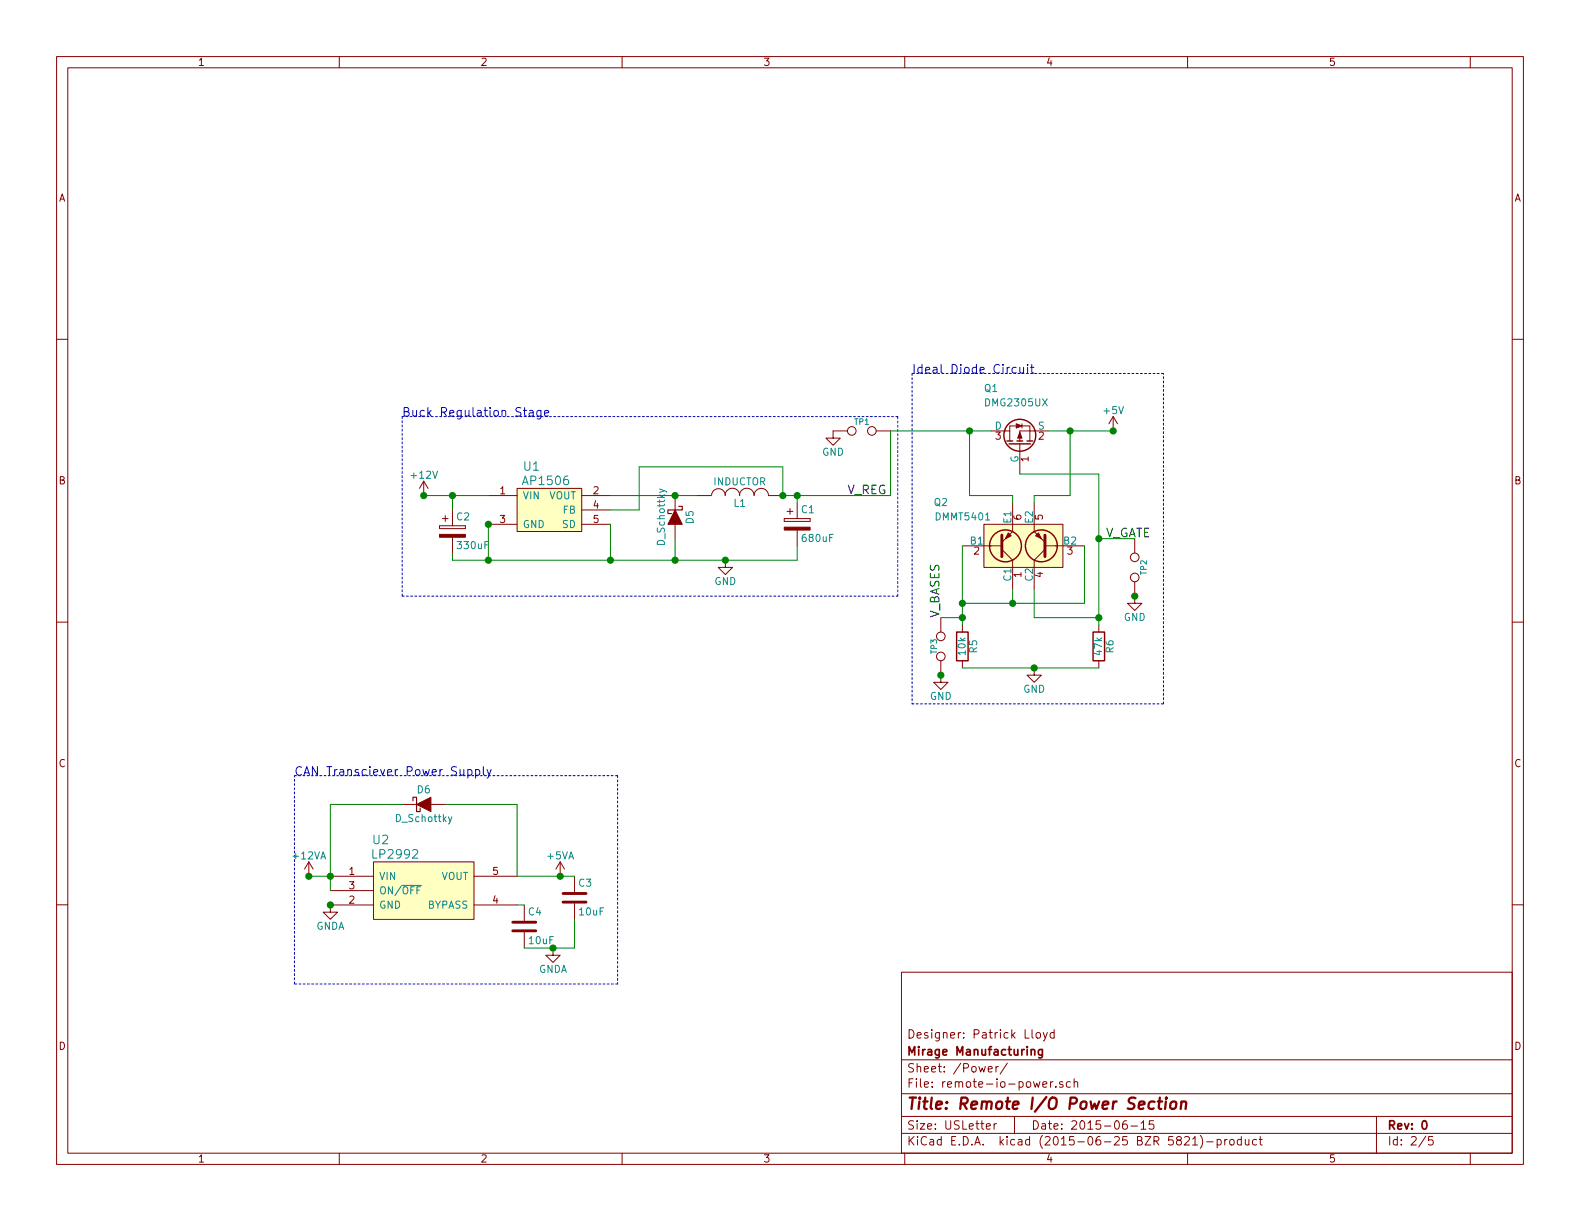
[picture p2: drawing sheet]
EESchema Schematic File Version 2
LIBS:remote-io-rescue
LIBS:power
LIBS:device
LIBS:transistors
LIBS:conn
LIBS:linear
LIBS:regul
LIBS:74xx
LIBS:cmos4000
LIBS:adc-dac
LIBS:memory
LIBS:xilinx
LIBS:microcontrollers
LIBS:dsp
LIBS:microchip
LIBS:analog_switches
LIBS:motorola
LIBS:texas
LIBS:intel
LIBS:audio
LIBS:interface
LIBS:digital-audio
LIBS:philips
LIBS:display
LIBS:cypress
LIBS:siliconi
LIBS:opto
LIBS:atmel
LIBS:contrib
LIBS:valves
LIBS:remote-io
LIBS:remote-io-cache
EELAYER 25 0
EELAYER END
$Descr USLetter 11000 8500
encoding utf-8
Sheet 2 5
Title "Remote I/O Power Section"
Date "2015-06-15"
Rev "0"
Comp "Mirage Manufacturing"
Comment1 "Designer: Patrick Lloyd"
Comment2 ""
Comment3 ""
Comment4 ""
$EndDescr
$Comp
L AP1506-RESCUE-remote-io U1
U 1 1
P 3800 3550
AR Path="/557EE55F" Ref="U1"  Part="1" 
AR Path="/557F39A6/557EE55F" Ref="U1"  Part="1" 
F 0 "U1" H 3700 3850 60  0000 C CNN
F 1 "AP1506" H 3800 3750 60  0000 C CNN
F 2 "SMD_Packages:TO-263-5_HandSoldering" H 4200 3500 60  0001 C CNN
F 3 "" H 4200 3500 60  0000 C CNN
	1    3800 3550
	1    0    0    -1  
$EndComp
$Comp
L CP C2
U 1 1
P 3150 3700
F 0 "C2" H 3175 3800 50  0000 L CNN
F 1 "330uF" H 3175 3600 50  0000 L CNN
F 2 "Capacitors_ThroughHole:C_Radial_D10_L25_P5" H 3188 3550 30  0001 C CNN
F 3 "" H 3150 3700 60  0000 C CNN
	1    3150 3700
	1    0    0    -1  
$EndComp
$Comp
L CP C1
U 1 1
P 5550 3650
F 0 "C1" H 5575 3750 50  0000 L CNN
F 1 "680uF" H 5575 3550 50  0000 L CNN
F 2 "Capacitors_ThroughHole:C_Radial_D12.5_L25_P5" H 5588 3500 30  0001 C CNN
F 3 "" H 5550 3650 60  0000 C CNN
	1    5550 3650
	1    0    0    -1  
$EndComp
$Comp
L INDUCTOR L1
U 1 1
P 5150 3450
F 0 "L1" V 5100 3450 50  0000 C CNN
F 1 "INDUCTOR" V 5250 3450 50  0000 C CNN
F 2 "remote-io:SRN1060-XXXM" H 5150 3450 60  0001 C CNN
F 3 "" H 5150 3450 60  0000 C CNN
	1    5150 3450
	0    -1   -1   0   
$EndComp
$Comp
L D_Schottky D5
U 1 1
P 4700 3600
F 0 "D5" H 4700 3700 50  0000 C CNN
F 1 "D_Schottky" H 4700 3500 50  0000 C CNN
F 2 "Diodes_SMD:Diode-SMB_Handsoldering" H 4700 3600 60  0001 C CNN
F 3 "" H 4700 3600 60  0000 C CNN
	1    4700 3600
	0    1    1    0   
$EndComp
Wire Wire Line
	2950 3450 3400 3450
Wire Wire Line
	3150 3850 3150 3900
Wire Wire Line
	3150 3900 5550 3900
Wire Wire Line
	3400 3900 3400 3650
Wire Wire Line
	3150 3550 3150 3450
Connection ~ 3150 3450
Wire Wire Line
	4250 3450 4850 3450
Connection ~ 4700 3450
Wire Wire Line
	4700 3900 4700 3750
Connection ~ 3400 3900
Wire Wire Line
	4250 3650 4250 3900
Connection ~ 4250 3900
Wire Wire Line
	4250 3550 4450 3550
Wire Wire Line
	4450 3550 4450 3250
Wire Wire Line
	4450 3250 5450 3250
Wire Wire Line
	5450 3250 5450 3450
Wire Wire Line
	5550 3450 5550 3500
Connection ~ 5450 3450
Wire Wire Line
	5550 3900 5550 3800
Connection ~ 4700 3900
Wire Wire Line
	5450 3450 6200 3450
Connection ~ 5550 3450
Wire Notes Line
	2800 4150 6250 4150
Wire Notes Line
	6250 4150 6250 2900
Wire Notes Line
	6250 2900 2800 2900
Wire Notes Line
	2800 2900 2800 4150
Text Notes 2800 2900 0    60   ~ 0
Buck Regulation Stage
$Comp
L DMMT5401 Q2
U 1 1
P 7100 3800
F 0 "Q2" H 6600 4100 50  0000 R CNN
F 1 "DMMT5401" H 6900 4000 50  0000 R CNN
F 2 "Housings_SOT-23_SOT-143_TSOT-6:SOT-23-6" H 7150 3700 29  0001 C CNN
F 3 "" H 6950 3800 60  0000 C CNN
	1    7100 3800
	1    0    0    -1  
$EndComp
$Comp
L DMG2305UX Q1
U 1 1
P 7100 3100
F 0 "Q1" V 7500 3350 50  0000 R CNN
F 1 "DMG2305UX" V 7400 3350 50  0000 R CNN
F 2 "Housings_SOT-23_SOT-143_TSOT-6:SOT-23_Handsoldering" H 7300 3200 29  0001 C CNN
F 3 "" H 7100 3100 60  0000 C CNN
	1    7100 3100
	0    -1   -1   0   
$EndComp
Wire Wire Line
	6200 3000 6900 3000
Wire Wire Line
	7300 3000 7750 3000
Wire Wire Line
	6750 3000 6750 3450
Wire Wire Line
	6750 3450 7050 3450
Wire Wire Line
	7050 3450 7050 3500
Connection ~ 6750 3000
Wire Wire Line
	7200 3500 7200 3450
Wire Wire Line
	7200 3450 7450 3450
Wire Wire Line
	7450 3450 7450 3000
Connection ~ 7450 3000
Wire Wire Line
	6700 3800 6700 4350
Wire Wire Line
	6700 4200 7550 4200
Wire Wire Line
	7550 4200 7550 3800
Wire Wire Line
	7050 4100 7050 4200
Connection ~ 7050 4200
Wire Wire Line
	7100 3300 7650 3300
Wire Wire Line
	7650 3300 7650 4350
Wire Wire Line
	7200 4100 7200 4300
Wire Wire Line
	7200 4300 7650 4300
Connection ~ 7650 4300
Connection ~ 6700 4200
$Comp
L R R5
U 1 1
P 6700 4500
F 0 "R5" V 6780 4500 50  0000 C CNN
F 1 "10k" V 6700 4500 50  0000 C CNN
F 2 "Resistors_SMD:R_0805_HandSoldering" V 6630 4500 30  0001 C CNN
F 3 "" H 6700 4500 30  0000 C CNN
	1    6700 4500
	1    0    0    -1  
$EndComp
$Comp
L R R6
U 1 1
P 7650 4500
F 0 "R6" V 7730 4500 50  0000 C CNN
F 1 "47k" V 7650 4500 50  0000 C CNN
F 2 "Resistors_SMD:R_0805_HandSoldering" V 7580 4500 30  0001 C CNN
F 3 "" H 7650 4500 30  0000 C CNN
	1    7650 4500
	1    0    0    -1  
$EndComp
Wire Wire Line
	6700 4650 7650 4650
Wire Wire Line
	6200 3450 6200 3000
Wire Notes Line
	6350 2600 6350 4900
Wire Notes Line
	6350 4900 8100 4900
Wire Notes Line
	8100 4900 8100 2600
Wire Notes Line
	8100 2600 6350 2600
Text Notes 6350 2600 0    60   ~ 0
Ideal Diode Circuit
$Comp
L +12V #PWR033
U 1 1
P 2950 3450
F 0 "#PWR033" H 2950 3300 50  0001 C CNN
F 1 "+12V" H 2950 3590 50  0000 C CNN
F 2 "" H 2950 3450 60  0000 C CNN
F 3 "" H 2950 3450 60  0000 C CNN
	1    2950 3450
	1    0    0    -1  
$EndComp
$Comp
L +5V #PWR034
U 1 1
P 7750 3000
F 0 "#PWR034" H 7750 2850 50  0001 C CNN
F 1 "+5V" H 7750 3140 50  0000 C CNN
F 2 "" H 7750 3000 60  0000 C CNN
F 3 "" H 7750 3000 60  0000 C CNN
	1    7750 3000
	1    0    0    -1  
$EndComp
$Comp
L TEST TP1
U 1 1
P 6000 3000
F 0 "TP1" H 6000 3060 40  0000 C CNN
F 1 "TEST" H 6000 2930 40  0001 C CNN
F 2 "Pin_Headers:Pin_Header_Straight_1x02" H 6000 3000 60  0001 C CNN
F 3 "" H 6000 3000 60  0000 C CNN
	1    6000 3000
	1    0    0    -1  
$EndComp
Text Label 5900 3450 0    60   ~ 0
V_REG
$Comp
L TEST TP2
U 1 1
P 7900 3950
F 0 "TP2" H 7900 4010 40  0000 C CNN
F 1 "TEST" H 7900 3880 40  0001 C CNN
F 2 "Pin_Headers:Pin_Header_Straight_1x02" H 7900 3950 60  0001 C CNN
F 3 "" H 7900 3950 60  0000 C CNN
	1    7900 3950
	0    1    1    0   
$EndComp
$Comp
L TEST TP3
U 1 1
P 6550 4500
F 0 "TP3" H 6550 4450 40  0000 C CNN
F 1 "TEST" H 6550 4430 40  0001 C CNN
F 2 "Pin_Headers:Pin_Header_Straight_1x02" H 6550 4500 60  0001 C CNN
F 3 "" H 6550 4500 60  0000 C CNN
	1    6550 4500
	0    1    1    0   
$EndComp
Connection ~ 6700 4300
Connection ~ 7650 3750
Wire Wire Line
	6550 4300 6700 4300
Text Label 6550 4300 1    60   ~ 0
V_BASES
Wire Wire Line
	7650 3750 7900 3750
Text Label 7700 3750 0    60   ~ 0
V_GATE
$Comp
L GND #PWR035
U 1 1
P 5050 3900
F 0 "#PWR035" H 5050 3650 50  0001 C CNN
F 1 "GND" H 5050 3750 50  0000 C CNN
F 2 "" H 5050 3900 60  0000 C CNN
F 3 "" H 5050 3900 60  0000 C CNN
	1    5050 3900
	1    0    0    -1  
$EndComp
$Comp
L GND #PWR036
U 1 1
P 6550 4700
F 0 "#PWR036" H 6550 4450 50  0001 C CNN
F 1 "GND" H 6550 4550 50  0000 C CNN
F 2 "" H 6550 4700 60  0000 C CNN
F 3 "" H 6550 4700 60  0000 C CNN
	1    6550 4700
	1    0    0    -1  
$EndComp
$Comp
L GND #PWR037
U 1 1
P 7200 4650
F 0 "#PWR037" H 7200 4400 50  0001 C CNN
F 1 "GND" H 7200 4500 50  0000 C CNN
F 2 "" H 7200 4650 60  0000 C CNN
F 3 "" H 7200 4650 60  0000 C CNN
	1    7200 4650
	1    0    0    -1  
$EndComp
$Comp
L GND #PWR038
U 1 1
P 5800 3000
F 0 "#PWR038" H 5800 2750 50  0001 C CNN
F 1 "GND" H 5800 2850 50  0000 C CNN
F 2 "" H 5800 3000 60  0000 C CNN
F 3 "" H 5800 3000 60  0000 C CNN
	1    5800 3000
	1    0    0    -1  
$EndComp
$Comp
L GND #PWR039
U 1 1
P 7900 4150
F 0 "#PWR039" H 7900 3900 50  0001 C CNN
F 1 "GND" H 7900 4000 50  0000 C CNN
F 2 "" H 7900 4150 60  0000 C CNN
F 3 "" H 7900 4150 60  0000 C CNN
	1    7900 4150
	1    0    0    -1  
$EndComp
$Comp
L LP2992 U2
U 1 1
P 2950 6200
F 0 "U2" H 2650 6550 60  0000 C CNN
F 1 "LP2992" H 2750 6450 60  0000 C CNN
F 2 "Housings_SOT-23_SOT-143_TSOT-6:SOT-23-5" H 2950 6400 60  0001 C CNN
F 3 "" H 2950 6400 60  0000 C CNN
	1    2950 6200
	1    0    0    -1  
$EndComp
$Comp
L C C4
U 1 1
P 3650 6450
F 0 "C4" H 3675 6550 50  0000 L CNN
F 1 "10uF" H 3675 6350 50  0000 L CNN
F 2 "Capacitors_SMD:C_0805_HandSoldering" H 3688 6300 30  0001 C CNN
F 3 "" H 3650 6450 60  0000 C CNN
	1    3650 6450
	1    0    0    -1  
$EndComp
Wire Wire Line
	3600 6300 3650 6300
$Comp
L C C3
U 1 1
P 4000 6250
F 0 "C3" H 4025 6350 50  0000 L CNN
F 1 "10uF" H 4025 6150 50  0000 L CNN
F 2 "Capacitors_SMD:C_0805_HandSoldering" H 4038 6100 30  0001 C CNN
F 3 "" H 4000 6250 60  0000 C CNN
	1    4000 6250
	1    0    0    -1  
$EndComp
Wire Wire Line
	3600 6100 4000 6100
Wire Wire Line
	3650 6600 4000 6600
Wire Wire Line
	4000 6600 4000 6400
$Comp
L D_Schottky D6
U 1 1
P 2950 5600
F 0 "D6" H 2950 5700 50  0000 C CNN
F 1 "D_Schottky" H 2950 5500 50  0000 C CNN
F 2 "Diodes_SMD:Diode-SMB_Handsoldering" H 2950 5600 60  0001 C CNN
F 3 "" H 2950 5600 60  0000 C CNN
	1    2950 5600
	1    0    0    -1  
$EndComp
Wire Wire Line
	2300 5600 2300 6200
Wire Wire Line
	2300 5600 2800 5600
Wire Wire Line
	3100 5600 3600 5600
Wire Wire Line
	3600 5600 3600 6100
Connection ~ 2300 6100
$Comp
L +5VA #PWR040
U 1 1
P 3900 6100
F 0 "#PWR040" H 3900 5950 50  0001 C CNN
F 1 "+5VA" H 3900 6240 50  0000 C CNN
F 2 "" H 3900 6100 60  0000 C CNN
F 3 "" H 3900 6100 60  0000 C CNN
	1    3900 6100
	1    0    0    -1  
$EndComp
Wire Notes Line
	2050 5400 4300 5400
Wire Notes Line
	4300 5400 4300 6850
Wire Notes Line
	4300 6850 2050 6850
Wire Notes Line
	2050 6850 2050 5400
Text Notes 2050 5400 0    60   ~ 0
CAN Transciever Power Supply
Wire Wire Line
	2150 6100 2300 6100
Connection ~ 5050 3900
Connection ~ 3900 6100
Connection ~ 7200 4650
Connection ~ 7750 3000
Connection ~ 7900 4150
Connection ~ 2950 3450
Connection ~ 6550 4700
Connection ~ 3400 3650
$Comp
L GNDA #PWR041
U 1 1
P 2300 6300
F 0 "#PWR041" H 2300 6050 50  0001 C CNN
F 1 "GNDA" H 2300 6150 50  0000 C CNN
F 2 "" H 2300 6300 60  0000 C CNN
F 3 "" H 2300 6300 60  0000 C CNN
	1    2300 6300
	1    0    0    -1  
$EndComp
$Comp
L +12VA #PWR042
U 1 1
P 2150 6100
F 0 "#PWR042" H 2150 5950 50  0001 C CNN
F 1 "+12VA" H 2150 6240 50  0000 C CNN
F 2 "" H 2150 6100 60  0000 C CNN
F 3 "" H 2150 6100 60  0000 C CNN
	1    2150 6100
	1    0    0    -1  
$EndComp
$Comp
L GNDA #PWR043
U 1 1
P 3850 6600
F 0 "#PWR043" H 3850 6350 50  0001 C CNN
F 1 "GNDA" H 3850 6450 50  0000 C CNN
F 2 "" H 3850 6600 60  0000 C CNN
F 3 "" H 3850 6600 60  0000 C CNN
	1    3850 6600
	1    0    0    -1  
$EndComp
Connection ~ 3850 6600
Connection ~ 2300 6300
Connection ~ 2150 6100
$EndSCHEMATC
